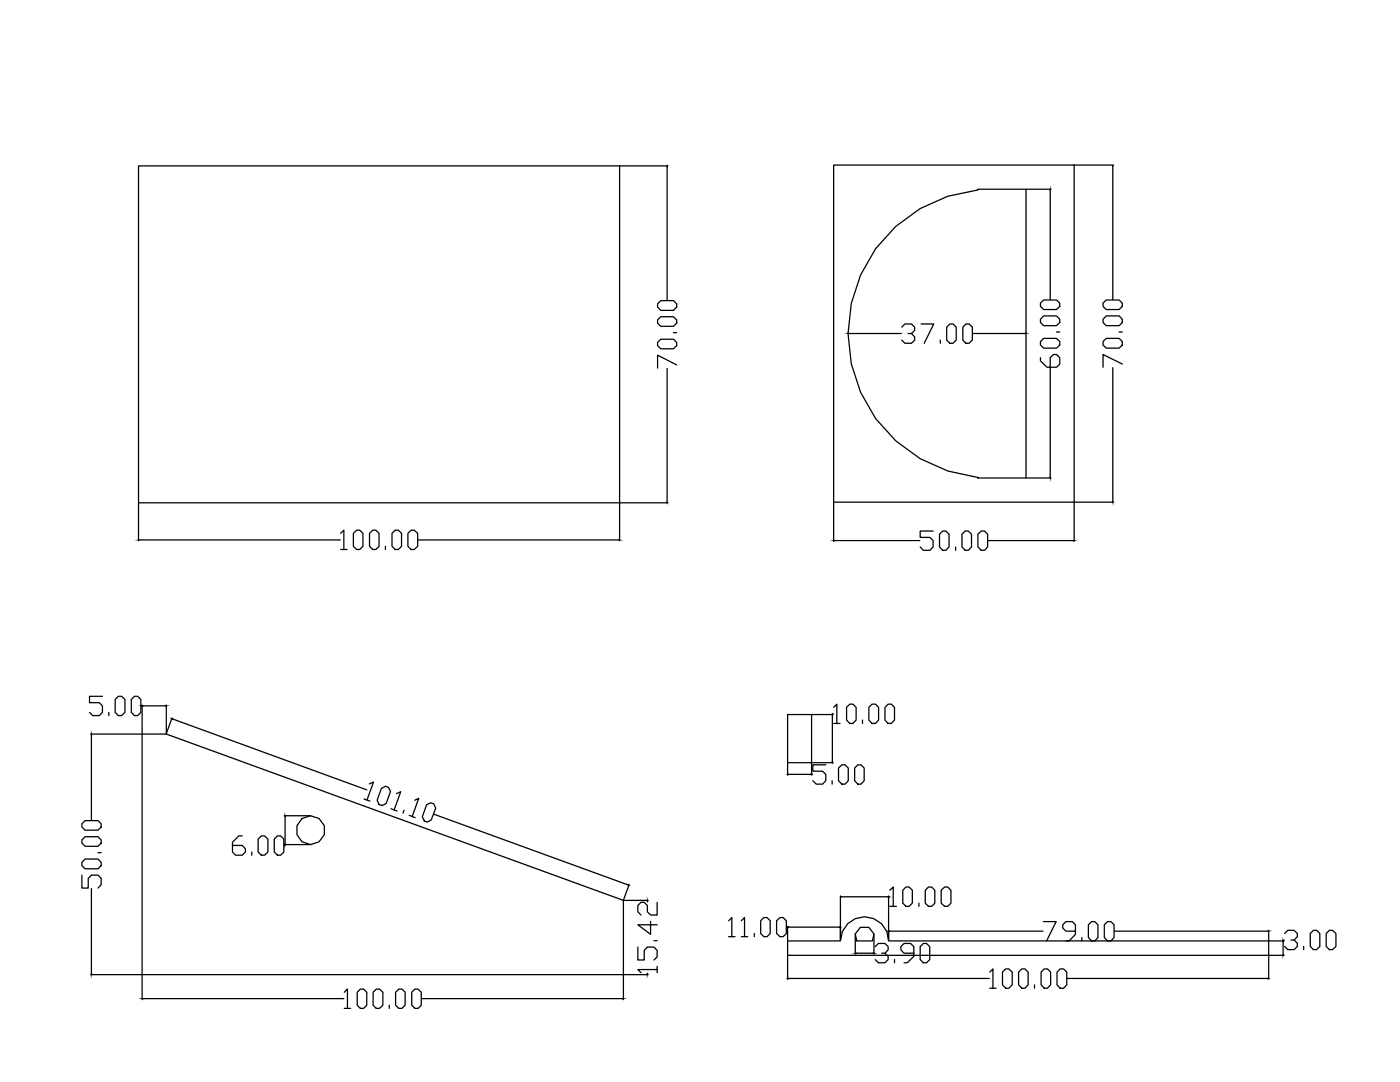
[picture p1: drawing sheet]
<svg xmlns="http://www.w3.org/2000/svg" width="279mm" height="216mm" viewBox="0 0 279 216" stroke-linecap="round" stroke-linejoin="round" font-family="sans-serif">
<!-- layer: 0 -->
<g fill="none" stroke="#000" stroke-width=".25">
<path d="M27.6 33.1h96.1v67.2h-96.1zM123.7 33.1h9.6M133.1 33.3v26.6M166.4 32.9h48v67.3h-48zM204.9 37.8h4.9M209.6 37.9v21.9M214.5 32.9h7.8M222.1 33.1v26.7M178.8 45.2l4.8-3.6 5.5-2.4 6.1-1.3v-.1h9.6v57.6h-9.6v-.1l-6.1-1.3-5.5-2.5-4.8-3.5-4-4.5-3.1-5.2-1.8-5.7-.7-6 .7-6 1.8-5.7 3.1-5.3zM133.1 73.5v26.7M169.2 66.4v.1M169.4 66.5h10.5"/>
<path d="M194.1 66.5h10.5M209.6 73.4v21.8M222.1 73.4v26.6M204.9 95.4h4.9M27.6 100.4v7.5M27.8 107.7h40.1M83.4 107.7h40.1M123.7 100.4v7.5M123.7 100.3h9.6M166.4 100.2v7.8M166.5 107.9h17.1M197.2 107.9h17"/>
<path d="M214.4 100.2v7.8M214.5 100.2h7.8M18.2 146.6v17.1M28.4 146.5h4.8l91.2 33.2v14.8h-96zM28.5 140.8h4.5M33.2 140.7v5.7l1.1-3.1M34.5 143.5l38.7 14.1M72.6 159.4l1.2 .5M73.7 156.4l.8-.4-1.3 3.6M76.1 157.3l.9-.4 .6 .2 .3 .8-.9 2.5-.8 .3-.6-.2-.3-.8zM79.1 158.4l.9-.4-1.3 3.6M82.8 159.7l.8-.4-1.3 3.6"/>
<path d="M157.2 142.6h4.8v9.6h-4.8zM157.2 152.3v2.4M157.4 154.5h4.4M162.1 142.6h4.2M166.1 142.7v9.3M18.2 177.3v17M56.7 162.8h5.2M56.7 168.5h5.2M56.9 162.9v5.5M78 161.4l1.2 .4M80.6 161.7l-.2 .6M81.7 162.7l1.1 .5"/>
<path d="M85.1 160.6l.9-.4 .6 .2 .4 .8-.9 2.4-.8 .4-.6-.2-.4-.8zM86.6 162.5l38.7 14.1M125.6 176.5l-1.2 3.1M167.7 178.8v8.9M167.9 178.9h9.3M177.3 178.8v8.9M18.1 194.5h10.2M28.4 194.5v5M28.5 199.3h40.1M84.2 199.3h40M124.4 194.5v5M145.4 183.7l.7-.6v3.8"/>
<path d="M145.4 186.9h1.3M148 183.7l.6-.6v3.8M148 186.9h1.2M150.5 186.3v.6M151.8 183.7l.6-.6h.7l.6 .6v2.6l-.6 .6h-.7l-.6-.6zM155 183.7l.7-.6h.6l.6 .6v2.6l-.6 .6h-.6l-.7-.6zM157 185h.2M157.2 187.7h10.5a4.8 4.8 0 0 1 4.8-4.8 4.8 4.8 0 0 1 4.8 4.8h75.9v2.9h-96zM157.2 184.8v2.9M157.2 190.7v4.7M157.4 195.2h40M157.4 185h10.2"/>
<path d="M170.7 186.4v4M170.9 190.2h3.3M171.7 185h1.7l1 1.4-.3 1.3h-3.1l-.3-1.3zM177.5 185.8h30.7M213 195.2h40M222.4 185.8h30.6M253.2 190.7v4.7"/>
<circle cx="62" cy="165.7" r="2.88"/>
</g>
<g fill="#000" stroke="#000" stroke-width=".2">
<path d="M133.1 33.1l.1 .2zM209.6 37.8v.1zM222.1 32.9l-.1 .2zM169.2 66.5l.2 .1zM209.6 95.2v.2zM27.6 107.7h.2zM123.5 107.7h.2zM133.1 100.2v.1zM166.4 107.9h.1zM214.2 107.9h.2zM222 100l.1 .2zM18.2 146.5l.1 .1z"/>
<path d="M33 140.8h.2zM34.3 143.4l.2 .1zM157.2 154.5h.2zM56.9 162.8v.1zM125.3 176.5l.2 .1zM167.7 178.9h.2zM18.2 194.3v.2zM28.4 199.3h.1zM124.2 199.3h.2zM157.2 195.2h.2zM157.2 185h.2zM167.6 185h.1z"/>
<path d="M170.7 190.2h.2zM253 195.2h.2z"/>
</g>
<g font-size="7.5">
<text x="179.2" y="69.8">37.00</text>
<text x="136.2" y="74.8" transform="rotate(-90 136.2 74.8)">70.00</text>
<text x="212.7" y="74.4" transform="rotate(-90 212.7 74.4)">60.00</text>
<text x="225.1" y="74.4" transform="rotate(-90 225.1 74.4)">70.00</text>
<text x="67" y="110.8">100.00</text>
<text x="182.7" y="111.1">50.00</text>
<text x="16.9" y="143.9">5.00</text>
<text x="165.5" y="145.7">10.00</text>
<text x="161.2" y="157.7">5.00</text>
<text x="45.5" y="171.8">6.00</text>
<text x="21.5" y="178.5" transform="rotate(-90 21.5 178.5)">50.00</text>
<text x="176.7" y="182">10.00</text>
<text x="207.4" y="189.1">79.00</text>
<text x="255.4" y="190.9">3.00</text>
<text x="132.3" y="195.4" transform="rotate(-90 132.3 195.4)">15.42</text>
<text x="173.9" y="193.3">3.90</text>
<text x="67.7" y="202.5">100.00</text>
</g>
<text font-size="7.1" x="196.5" y="198.3">100.00</text>
</svg>
